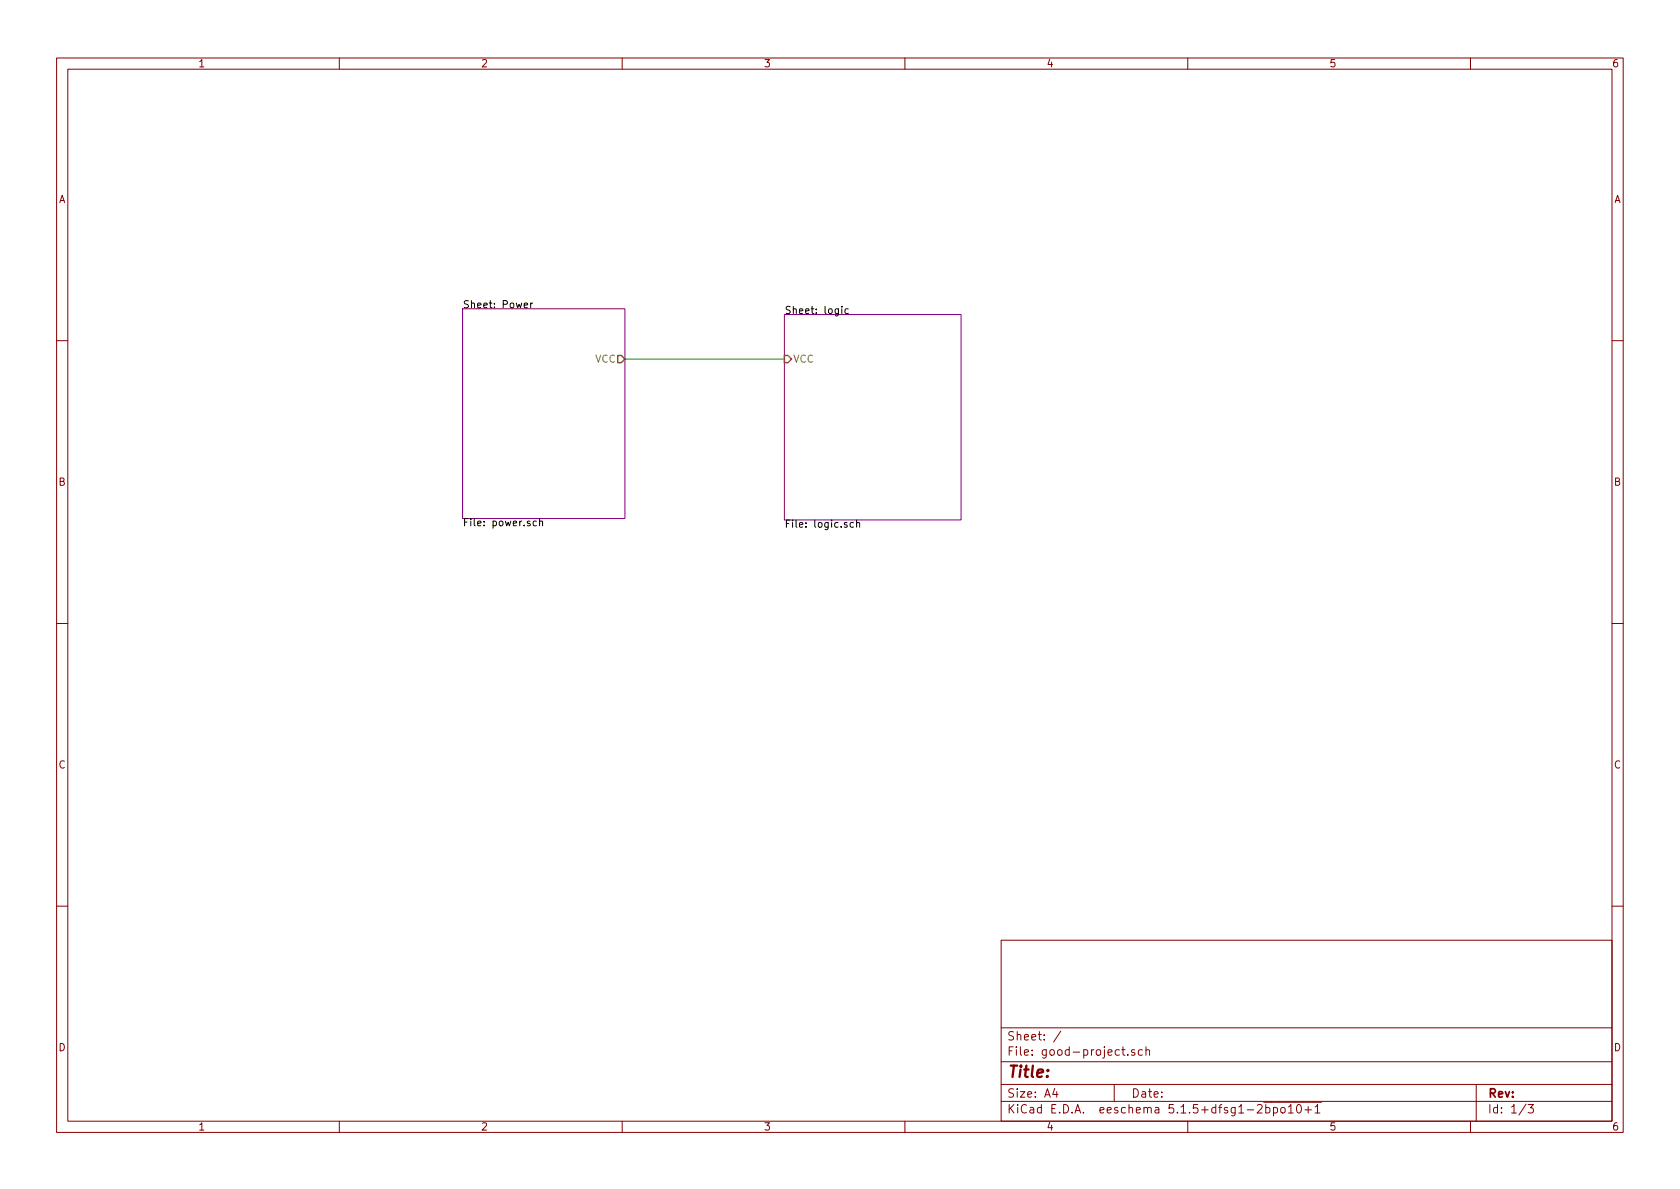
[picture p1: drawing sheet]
<svg xmlns="http://www.w3.org/2000/svg" width="297mm" height="210mm" viewBox="0 0 297 210" stroke-linecap="round" stroke-linejoin="round" font-family="sans-serif">
<g fill="none" stroke="#840000" stroke-width=".18">
<path d="M10 10.3h277v189.9h-277zM12 12.2h273v186.1h-273zM60 10.3v1.9M110 10.3v1.9M160 10.3v1.9M210 10.3v1.9M260 10.3v1.9M10 60.2h2M285 60.2h2M10 110.3h2M285 110.3h2M10 160.2h2"/>
<path d="M177 166.3h108v32h-108zM285 160.2h2M60 198.3v1.9M110 198.3v1.9M160 198.3v1.9M177 194.8h108M177 191.8h108M177 187.8h108M177 181.8h108M186.5 192.5l-.4 1h1M186.8 193v1M187.6 182.3l-1.3 2"/>
<path d="M197 191.8v3M198.3 185.6h.6M198.6 185.1v1.3l.3 .2M199.4 186.5v.1M200.6 185.7l-.3-.1-.2 .2v.2l.5 .2v.3h-.5M202 185.7l-.5-.1-.2 .3v.6l.2 .1 .5-.1M202.6 185.7l.2-.1 .4 .1 .1 .9M202.6 185.1v1.5M210 198.3v1.9M222.3 195.5l.2-.2h.4l.3 .5-1 1h1M223.4 194.9h10.3M223.8 195.9l.4-.1 .3 .3v.6l-.3 .1-.4-.1"/>
<path d="M223.8 195.3v1.5M225.2 195.9l.4-.1 .3 .3-.1 .6-.2 .1-.4-.1M225.2 195.8v1.5M226.5 196l.2-.2 .5 .2v.5l-.1 .2-.4 .1-.2-.1zM227.8 195.8l.4-.5v1.5M227.8 196.8h.9M229.4 195.4l.2-.1a.8 .8 0 0 1 .5 .8 .8 .8 0 0 1-.5 .7 1 1 0 0 1-.2-1.4zM230.7 196.3h1.2M231.3 195.7v1.1M232.5 195.8l.4-.5v1.5M232.5 196.8h.9M260 198.3v1.9"/>
<path d="M261 191.8v6.5M269.8 195.2l-1.2 2M270.2 195.3h.9l-.5 .6 .4 .1v.7l-.2 .1-.6-.1"/>
</g>
<path d="M81.8 54.6h28.7v37.1h-28.7zM138.7 55.6h31.2v36.3h-31.2z" fill="none" stroke="#840084" stroke-width=".18"/>
<path d="M92.7 54l.6-.1-.1-.3h-.3l-.2 .2v.6h.5M93.8 53.6v.8M94.2 53.6l-.4 .2M148.8 54.2v.1M148.8 54.6v.8M150 54.7l-.4-.1-.2 .2 .1 .6h.5M94.8 92.2l-.3-.1-.2 .3 .1 .5h.4M95.4 92.3l.2-.2 .3 .1v.8M95.4 91.7v1.3M150.9 92.5l-.4-.1-.2 .2 .1 .6h.5M151.5 92.5l.1-.1 .3 .1 .1 .7M151.5 92v1.2" fill="none" stroke="#000" stroke-width=".18"/>
<path d="M109.2 62.9h.7l.6 .6-.6 .6h-.7zM138.7 62.9h.6l.7 .6-.7 .6h-.6z" fill="none" stroke="#848400" stroke-width=".25"/>
<path d="M110.5 63.5h28.2" fill="none" stroke="#008400" stroke-width=".18"/>
<text font-size="2.8" fill="#840000" x="178" y="190.5">Title:</text>
<g font-size="2.1" fill="#840000">
<text x="178" y="184">Sheet: /</text>
<text x="178" y="186.7">File: good-project.sch</text>
<text x="178" y="196.9">KiCad E.D.A. eeschema 5.1.5+dfsg1-2bpo10+1</text>
<text x="178" y="194.1">Size: A4</text>
<text x="200" y="194.1">Date:</text>
<text x="263" y="194.1">Rev:</text>
<text x="263" y="196.9">Id: 1/3</text>
</g>
<g font-size="1.8" fill="#840000">
<text x="35" y="11.9">1</text>
<text x="85" y="11.9">2</text>
<text x="135" y="11.9">3</text>
<text x="185" y="11.9">4</text>
<text x="235" y="11.9">5</text>
<text x="285" y="11.9">6</text>
<text x="10.4" y="35.9">A</text>
<text x="285.4" y="35.9">A</text>
<text x="10.4" y="85.9">B</text>
<text x="285.4" y="85.9">B</text>
<text x="10.4" y="135.9">C</text>
<text x="285.4" y="135.9">C</text>
<text x="10.4" y="185.9">D</text>
<text x="285.4" y="185.9">D</text>
<text x="35" y="199.9">1</text>
<text x="85" y="199.9">2</text>
<text x="135" y="199.9">3</text>
<text x="185" y="199.9">4</text>
<text x="235" y="199.9">5</text>
<text x="285" y="199.9">6</text>
</g>
<g font-size="1.8">
<text x="81.8" y="54.5">Sheet: Power</text>
<text x="138.7" y="55.5">Sheet: logic</text>
<text x="81.8" y="93.1">File: power.sch</text>
<text x="138.7" y="93.3">File: logic.sch</text>
</g>
<g font-size="1.8" fill="#848400">
<text x="105.2" y="64.1">VCC</text>
<text x="140.2" y="64.1">VCC</text>
</g>
</svg>
